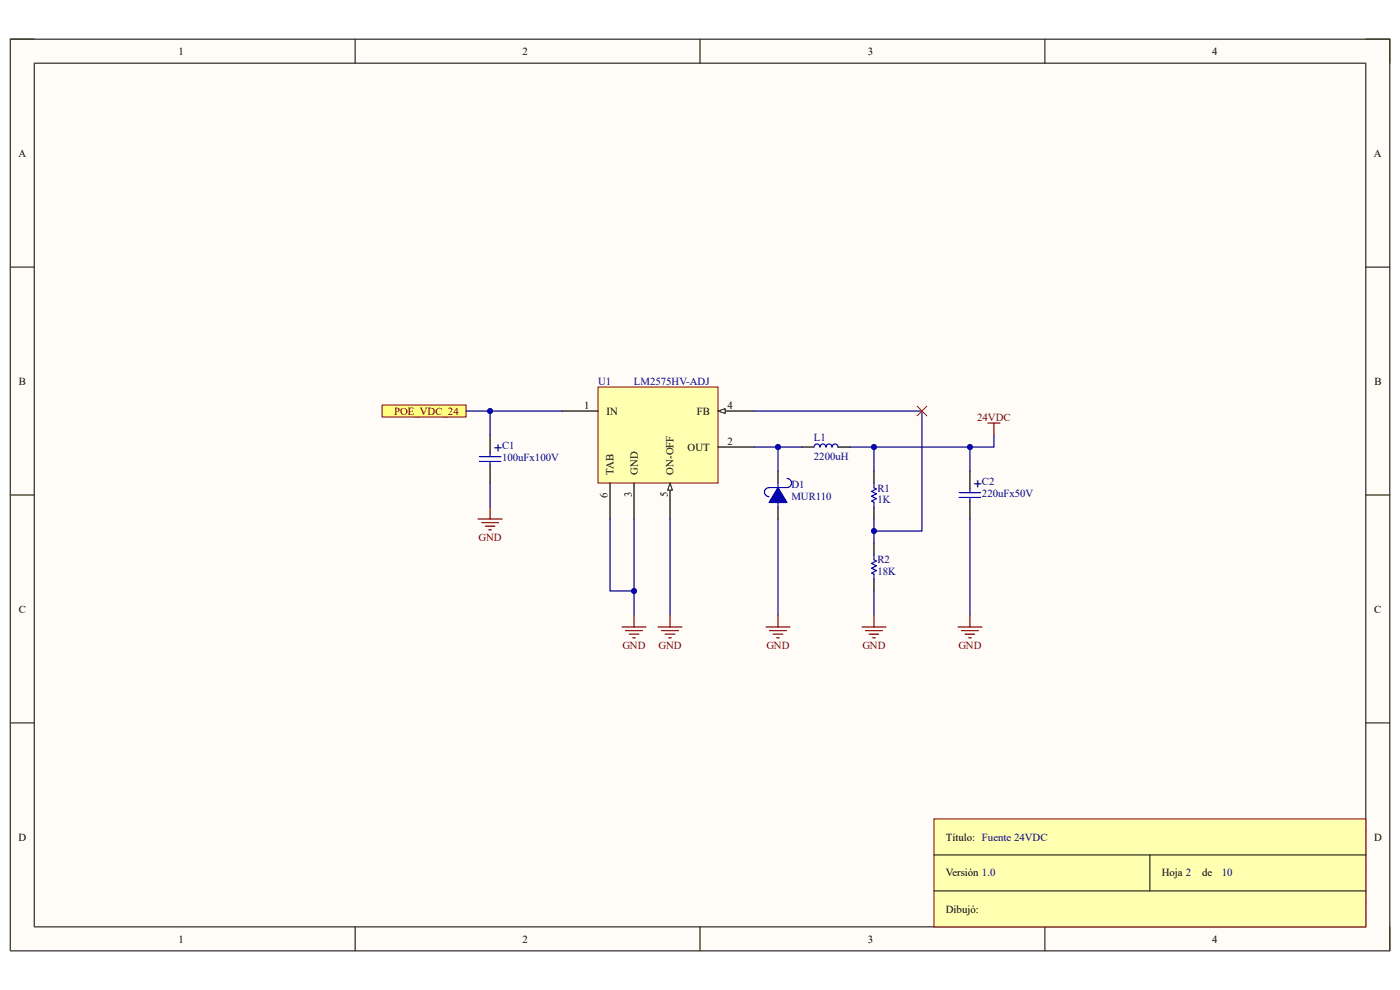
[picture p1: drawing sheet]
<svg xmlns="http://www.w3.org/2000/svg" width="297mm" height="210mm" viewBox="0 0 297 210" stroke-linecap="round" stroke-linejoin="round" font-family="sans-serif">
<path d="M2.2 8.3h292.7v193.4h-292.7z" fill-rule="evenodd" fill="#fffcf8"/>
<path d="M2.2 8.3h292.7v193.4h-292.7z" fill="none" stroke="#000" stroke-width=".21"/>
<path d="M7.3 13.4h282.5v183.2h-282.5z" fill-rule="evenodd" fill="#fffcf8"/>
<g fill="none" stroke="#000" stroke-width=".21">
<path d="M2.2 8.3h5.1M7.3 13.4h282.5v183.2h-282.5zM75.3 8.3v5.1M148.5 8.3v5.1M221.7 8.3v5.1M289.8 8.3h5.1v5.1M2.2 56.7h5.1M289.8 56.7h5.1M2.2 105h5.1M289.8 105h5.1M2.2 153.4h5.1M289.8 153.4h5.1"/>
<path d="M289.8 176.3h-89.1v20.3M75.3 196.6v5.1M148.5 196.6v5.1M200.7 183.9h89.1M200.7 191.5h89.1M200.7 194.1h89.1M213.4 183.9v7.6M221.7 196.6v5.1M251.6 191.5v5.1M264.3 183.9v7.6M294.9 196.6v5.1"/>
</g>
<path d="M126.9 82.1h25.4v20.4h-25.4z" fill-rule="evenodd" fill="#ffffb0"/>
<path d="M126.9 82.1h25.4v20.4h-25.4z" fill="none" stroke="#800000" stroke-width=".21"/>
<path d="M119.2 87.2h7.7M152.3 87.2h7.7" fill="none" stroke="#000" stroke-width=".25"/>
<path d="M152.3 87.2l1.5-.5v1z" fill="#f8fcff"/>
<path d="M152.3 87.2l1.5-.5v1z" fill="none" stroke="#000" stroke-width=".21"/>
<path d="M152.3 94.8h7.7M134.5 102.5v7.6M142.1 102.5v7.6" fill="none" stroke="#000" stroke-width=".25"/>
<path d="M142.1 102.5l.6 1.5h-1.1z" fill="#f8fcff"/>
<path d="M142.1 102.5l.6 1.5h-1.1z" fill="none" stroke="#000" stroke-width=".21"/>
<path d="M165.1 99.9v2.6M185.4 99.9v2.6M129.4 102.5v7.6M165.1 107.6v2.5M185.4 107.6v2.5M185.4 115.2v2.5M185.4 122.8v2.6" fill="none" stroke="#000" stroke-width=".25"/>
<path d="M163.1 103.4h3.9M185.4 102.5v1l.5 .2-1 .5 1 .6-1 .5 1 .5-1 .5 .5 .2v1.1M185.4 117.7v1.1l.5 .2-1 .5 1 .5-1 .5 1 .5-1 .6 .5 .2v1" fill="none" stroke="#00f" stroke-width=".25"/>
<path d="M165.1 103.4l1.9 3.2h-3.9z" fill="#00f"/>
<g fill="none" stroke="#00f" stroke-width=".25">
<path d="M101.7 97.9h4.6M101.7 96.9h4.6M104 96.1v.8M104 97.9v.7M163.1 103.4a.96 .96 0 0 0-.9 1 .96 .96 0 0 0 .9 1M165.1 103.4l1.9 3.2h-3.9zM165.1 102.5v.9M165.1 106.6v1M167 101.5a.96 .96 0 0 1 .9 1 .96 .96 0 0 1-.9 .9M203.5 105.5h4.6M203.5 104.5h4.6M205.8 103.7v.8"/>
<path d="M205.8 105.5v.8"/>
</g>
<g fill="none" stroke="#800000" stroke-width=".25">
<path d="M101.4 110.1h5.1M102.2 110.9h3.6M103 111.6h2M103.7 112.4h.5M104 107.6v2.5M132 133h5.1M132.7 133.8h3.6M133.5 134.5h2M134.3 135.3h.5M134.5 130.5v2.5M139.6 133h5.1M140.4 133.8h3.5"/>
<path d="M141.1 134.5h2.1M141.9 135.3h.5M142.1 130.5v2.5M162.5 133h5.1M163.3 133.8h3.5M164 134.5h2.1M164.8 135.3h.5M165.1 130.5v2.5M182.9 133h5.1M183.6 133.8h3.6M184.4 134.5h2M185.2 135.3h.5"/>
<path d="M185.4 130.5v2.5"/>
</g>
<path d="M104 92.3v3.8M104 98.6v3.9M205.8 99.9v3.8M205.8 106.3v3.8" fill="none" stroke="#000" stroke-width=".25"/>
<path d="M170.1 94.8h-5v5.1" fill="none" stroke="#000080" stroke-width=".25"/>
<circle cx="165" cy="94.8" r=".51" fill="#000080"/>
<circle cx="165" cy="94.8" r=".51" fill="none" stroke="#000080" stroke-width=".21"/>
<path d="M160 94.8h5.1" fill="none" stroke="#000080" stroke-width=".25"/>
<circle cx="165" cy="94.8" r=".51" fill="#000080"/>
<circle cx="165" cy="94.8" r=".51" fill="none" stroke="#000080" stroke-width=".21"/>
<path d="M180.3 94.8h5.1v5.1" fill="none" stroke="#000080" stroke-width=".25"/>
<circle cx="185.4" cy="94.8" r=".51" fill="#000080"/>
<circle cx="185.4" cy="94.8" r=".51" fill="none" stroke="#000080" stroke-width=".21"/>
<path d="M160 87.2h35.6v25.4h-10.2M165.1 110.1v20.4M185.4 125.4v5.1" fill="none" stroke="#000080" stroke-width=".25"/>
<circle cx="185.4" cy="112.6" r=".51" fill="#000080"/>
<circle cx="185.4" cy="112.6" r=".51" fill="none" stroke="#000080" stroke-width=".21"/>
<path d="M129.4 110.1v15.3h5.1M142.1 110.1v20.4" fill="none" stroke="#000080" stroke-width=".25"/>
<circle cx="134.5" cy="125.4" r=".51" fill="#000080"/>
<circle cx="134.5" cy="125.4" r=".51" fill="none" stroke="#000080" stroke-width=".21"/>
<path d="M119.2 87.2h-15.2v5.1" fill="none" stroke="#000080" stroke-width=".25"/>
<circle cx="104" cy="87.2" r=".51" fill="#000080"/>
<circle cx="104" cy="87.2" r=".51" fill="none" stroke="#000080" stroke-width=".21"/>
<path d="M185.4 94.8h20.4v5.1M104 102.5v5.1" fill="none" stroke="#000080" stroke-width=".25"/>
<circle cx="205.8" cy="94.8" r=".51" fill="#000080"/>
<circle cx="205.8" cy="94.8" r=".51" fill="none" stroke="#000080" stroke-width=".21"/>
<circle cx="185.4" cy="94.8" r=".51" fill="#000080"/>
<circle cx="185.4" cy="94.8" r=".51" fill="none" stroke="#000080" stroke-width=".21"/>
<path d="M203.2 133h5.1M204 133.8h3.5M204.8 134.5h2M205.5 135.3h.5M205.8 130.5v2.5" fill="none" stroke="#800000" stroke-width=".25"/>
<path d="M205.8 110.1v20.4" fill="none" stroke="#000080" stroke-width=".25"/>
<path d="M81.1 85.9h17.8v2.6h-17.8z" fill-rule="evenodd" fill="#ffff80"/>
<path d="M81.1 85.9h17.8v2.6h-17.8z" fill="none" stroke="#800000" stroke-width=".21"/>
<path d="M98.9 87.2h5.1" fill="none" stroke="#000080" stroke-width=".25"/>
<circle cx="104" cy="87.2" r=".51" fill="#000080"/>
<circle cx="104" cy="87.2" r=".51" fill="none" stroke="#000080" stroke-width=".21"/>
<path d="M210.9 92.3v2.5h-5.1" fill="none" stroke="#000080" stroke-width=".25"/>
<circle cx="205.8" cy="94.8" r=".51" fill="#000080"/>
<circle cx="205.8" cy="94.8" r=".51" fill="none" stroke="#000080" stroke-width=".21"/>
<path d="M198.1 173.7h91.7v22.9h-91.7z" fill-rule="evenodd" fill="#ffffb0"/>
<path d="M198.1 173.7h91.7v22.9h-91.7z" fill="none" stroke="#800000" stroke-width=".21"/>
<path d="M198.1 181.4h91.7M198.1 189h91.7M243.9 181.4v7.6" fill="none" stroke="#000" stroke-width=".21"/>
<path d="M194.6 86.2l2 2M196.6 86.2l-2 2" fill="none" stroke="#f00" stroke-width=".21"/>
<path d="M209.6 89.7h2.5M210.9 89.7v2.6" fill="none" stroke="#800000" stroke-width=".25"/>
<path d="M170.1 94.8h2.6M177.8 94.8h2.5" fill="none" stroke="#000" stroke-width=".25"/>
<path d="M172.7 94.8a.64 .64 0 0 1 .6-.6 .64 .64 0 0 1 .7 .6 .64 .64 0 0 1 .6-.6 .64 .64 0 0 1 .6 .6 .64 .64 0 0 1 .7-.6 .64 .64 0 0 1 .6 .6 .64 .64 0 0 1 .6-.6 .64 .64 0 0 1 .7 .6" fill="none" stroke="#00f" stroke-width=".25"/>
<path d="M134.5 110.1v20.4" fill="none" stroke="#000080" stroke-width=".25"/>
<circle cx="134.5" cy="125.4" r=".51" fill="#000080"/>
<circle cx="134.5" cy="125.4" r=".51" fill="none" stroke="#000080" stroke-width=".21"/>
<path d="M185.4 110.1v5.1" fill="none" stroke="#000080" stroke-width=".25"/>
<circle cx="185.4" cy="112.6" r=".51" fill="#000080"/>
<circle cx="185.4" cy="112.6" r=".51" fill="none" stroke="#000080" stroke-width=".21"/>
<g font-size="3.2" fill="#000080">
<text x="104.7" y="96.1">+</text>
<text x="206.5" y="103.7">+</text>
</g>
<g font-size="2.3">
<text x="37.9" y="11.6">1</text>
<text x="110.9" y="11.6">2</text>
<text x="184.1" y="11.6">3</text>
<text x="257.2" y="11.6">4</text>
<text x="3.9" y="33.2">A</text>
<text x="291.5" y="33.2">A</text>
<text x="4" y="81.6">B</text>
<text x="291.6" y="81.6">B</text>
<text x="124" y="86.7">1</text>
<text x="128.7" y="88">IN</text>
<text x="147.8" y="88">FB</text>
<text x="154.3" y="86.7">4</text>
<text x="145.9" y="95.6">OUT</text>
<text x="154.3" y="94.3">2</text>
<text x="130.2" y="100.7" transform="rotate(-90 130.2 100.7)">TAB</text>
<text x="135.3" y="100.7" transform="rotate(-90 135.3 100.7)">GND</text>
<text x="142.9" y="100.7" transform="rotate(-90 142.9 100.7)">ON-OFF</text>
<text x="128.9" y="105.6" transform="rotate(-90 128.9 105.6)">6</text>
<text x="134" y="105.5" transform="rotate(-90 134 105.5)">3</text>
<text x="141.6" y="105.5" transform="rotate(-90 141.6 105.5)">5</text>
<text x="4" y="130">C</text>
<text x="291.5" y="130">C</text>
<text x="3.9" y="178.3">D</text>
<text x="200.7" y="178.3">Título: Fuente 24VDC</text>
<text x="201.9" y="178.3">Title</text>
<text x="291.5" y="178.3">D</text>
<text x="200.7" y="185.9">Versión 1.0</text>
<text x="201.9" y="185.9">Size</text>
<text x="246.5" y="185.9">Hoja 2</text>
<text x="255" y="185.9">de</text>
<text x="203.2" y="189.7">A4</text>
<text x="200.7" y="193.6">Dibujó:</text>
<text x="201.9" y="193.6">Date:</text>
<text x="201.9" y="196.1">File:</text>
<text x="252.9" y="196.1">Drawn By:</text>
<text x="37.9" y="199.9">1</text>
<text x="110.9" y="199.9">2</text>
<text x="184.1" y="199.9">3</text>
<text x="257.2" y="199.9">4</text>
</g>
<g font-size="2.3" fill="#000080">
<text x="126.9" y="81.6">U1</text>
<text x="134.5" y="81.6">LM2575HV-ADJ</text>
<text x="106.5" y="95.2">C1</text>
<text x="172.7" y="93.6">L1</text>
<text x="106.5" y="97.7">100uFx100V</text>
<text x="172.7" y="97.6">2200uH</text>
<text x="167.9" y="103.5">D1</text>
<text x="167.9" y="106.1">MUR110</text>
<text x="186.1" y="104.3">R1</text>
<text x="186.1" y="106.8">1K</text>
<text x="208.3" y="102.8">C2</text>
<text x="208.3" y="105.4">220uFx50V</text>
<text x="186.1" y="119.5">R2</text>
<text x="186.1" y="122">18K</text>
<text x="259.2" y="185.9">10</text>
</g>
<g font-size="2.3" fill="#800000">
<text x="83.6" y="88">POE_VDC_24</text>
<text x="207.3" y="89.2">24VDC</text>
<text x="101.5" y="114.7">GND</text>
<text x="132" y="137.6">GND</text>
<text x="139.7" y="137.6">GND</text>
<text x="162.6" y="137.6">GND</text>
<text x="183" y="137.6">GND</text>
<text x="203.3" y="137.6">GND</text>
</g>
</svg>
